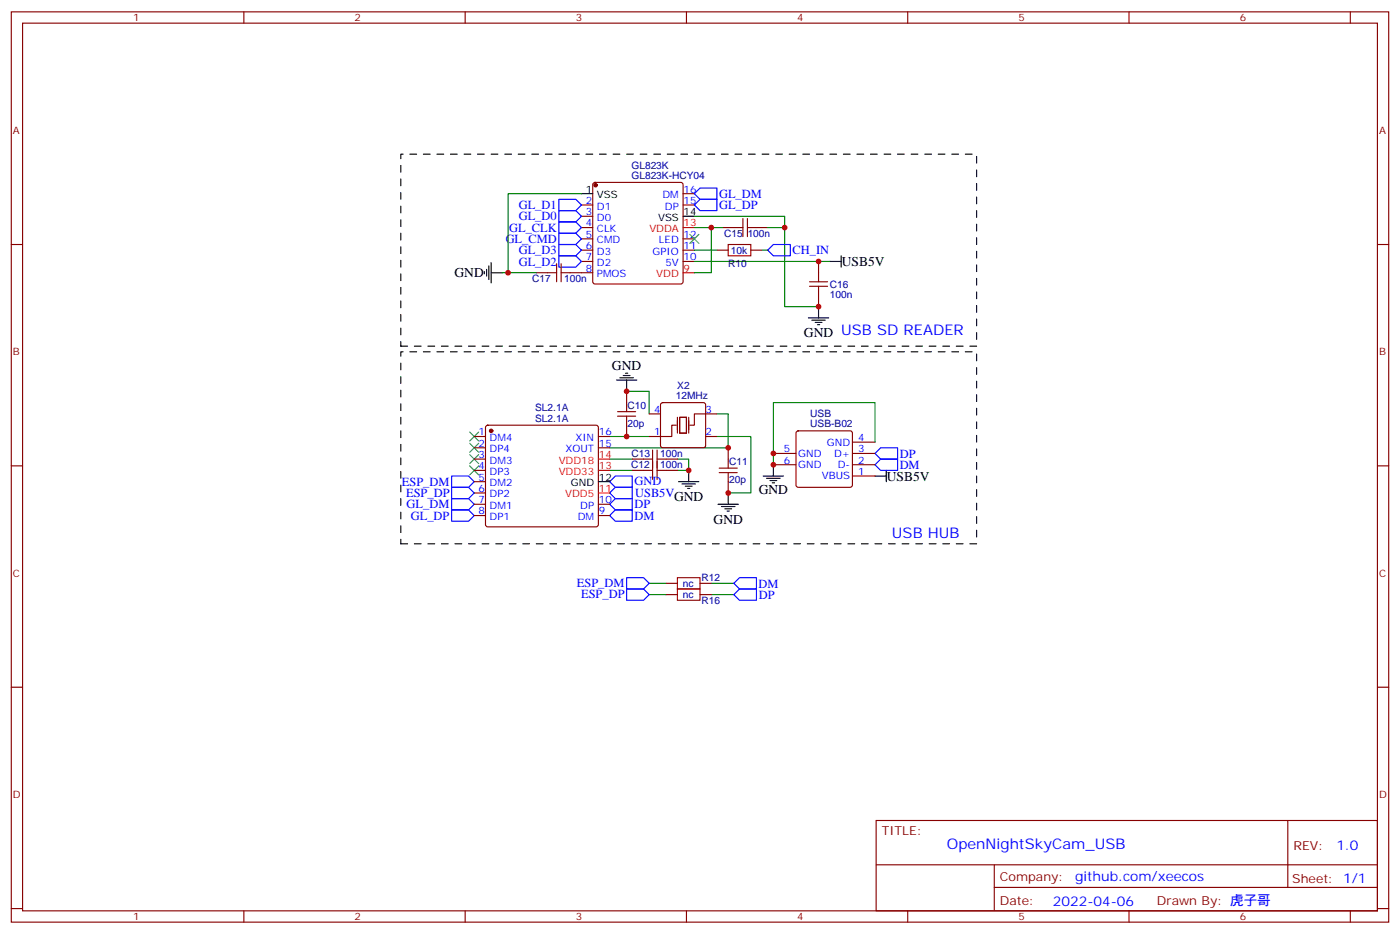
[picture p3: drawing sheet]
<svg xmlns="http://www.w3.org/2000/svg" width="437mm" height="292mm" viewBox="0 0 437 292" stroke-linecap="round" stroke-linejoin="round" font-family="sans-serif">
<g fill="none" stroke="#870000" stroke-width=".35">
<path d="M3.5 3.7h430.4v284.3h-430.4zM7.1 7.2h423.3v277.3h-423.3zM76.2 3.7v3.5M145.3 3.7v3.5M214.5 3.7v3.5M283.6 3.7v3.5M352.8 3.7v3.5M421.9 3.7v3.5M185.4 57.2l.5-.2h26.8l.5 .2 .2 .5v30.3l-.2 .5-.5 .2h-26.8l-.5-.2-.2-.5v-30.3zM3.5 76.4h3.6M181.7 64h3.5M181.7 67.6h3.5"/>
<path d="M181.7 71.1h3.5M181.7 74.6h3.5M181.7 78.1h3.5M213.4 64h3.6M213.4 74.6h3.6M213.4 78.1h3.6M213.4 60.5h3.6M224 78.1h3.5M225.8 71.1h6.3M232.1 68.3v5.6M233.5 71.1h6.4M233.5 68.3v5.6"/>
<path d="M234.6 78.1h3.5M430.4 76.4h3.5M167.6 85.2h6.3M173.9 82.4v5.6M175.3 85.2h9.9M175.3 82.4v5.6M181.7 81.7h3.5M213.4 81.7h3.6M252.9 88h5.7M252.9 89.4h5.7M255.8 81.7v6.3M255.8 89.4v6.4"/>
<path d="M148.2 136.3h3.5M148.2 139.9h3.5M151.9 133l.5-.2h33.9l.5 .2 .2 .5v30.4l-.3 .5-.4 .2h-33.9l-.5-.3-.2-.4v-30.4zM187 136.3h3.5M187 139.9h3.5M193 130h5.6M193 128.6h5.6M195.8 122.2v6.4M195.8 130v6.3M202.8 129.3h3.6M206.6 126l.5-.2h12.7l.5 .2 .2 .5v12.7l-.2 .5-.5 .2h-12.7l-.5-.3-.2-.4v-12.7zM211.3 132.8h-1.4v3.5h-7.1"/>
<path d="M211.7 130.4v4.9M212.4 130.4h2.1v4.9h-2.1zM215.2 130.4v4.9M220.5 136.3h3.5M224 129.3h-7v3.5h-1.5M227.5 139.9v6.3M248.9 134.8l.5-.2h16.2l.5 .2 .2 .5v16.2l-.2 .5-.5 .2h-16.2l-.5-.2-.2-.5v-16.2zM266.3 138.1h7.1M3.5 145.5h3.6M148.2 143.4h3.5M148.2 146.9h3.5M148.2 150.5h3.5"/>
<path d="M148.2 154h3.5M148.2 157.5h3.5M187 157.5h3.5M197.6 143.4h6.3M197.6 146.9h6.3M203.9 140.6v9.2M205.3 143.4h6.4M205.3 140.6v9.2M205.3 146.9h6.4M224.7 147.6h5.7M224.7 146.2h5.7M227.5 147.6v6.4"/>
<path d="M241.7 141.6h7M241.7 145.2h7M266.3 141.6h7.1M266.3 148.7h7.1M266.3 145.2h7.1M430.4 145.5h3.5M148.2 161h3.5M187 161h3.5M208.1 185.7h3.6M208.1 182.2h3.6M218.7 185.7h3.5M218.7 182.2h3.5"/>
<path d="M3.5 214.7h3.6M430.4 214.7h3.5M273.8 256.3h156.6v28.2h-156.6zM402.4 256.3v20.9M273.8 270.1h156.5M310.7 277.2h119.6M310.7 270.1v14.2M3.5 283.8h3.6M76.2 284.5v3.5M145.3 284.5v3.5M214.5 284.5v3.5M283.6 284.5v3.5"/>
<path d="M352.8 284.5v3.5M421.9 284.5v3.5M430.4 283.8h3.5"/>
</g>
<g fill="none" stroke="#000" stroke-width=".35">
<path d="M181.7 60.5h3.5M213.4 67.6h3.6M262.8 79.9v3.5M151.3 84.8v.7M152 84.1v2.2M152.8 83.1v4.2M153.5 85.2h3.5M153.5 82v6.4M252.6 99.3h6.3M255.8 95.8v3.5M259.3 81.7h3.5M192.6 118.7h6.4"/>
<path d="M193.7 118h4.2M194.7 117.3h2.1M195.4 116.6h.7M195.8 118.7v3.5M253.6 100h4.3M254.7 100.7h2.1M255.4 101.4h.7M187 150.5h3.5M212 150.5h6.4M213.1 151.2h4.2M214.1 151.9h2.2M214.8 152.6h.7"/>
<path d="M215.2 146.9v3.6M224.4 157.5h6.3M225.4 158.2h4.3M226.5 158.9h2.1M227.2 159.6h.7M227.5 154v3.5M238.5 148.7h6.3M239.5 149.4h4.3M240.6 150.1h2.1M241.3 150.8h.7M241.7 145.2v3.5M273.4 148.7h3.5"/>
<path d="M276.9 146.9v3.6"/>
</g>
<g fill="none" stroke="#00f" stroke-width=".35">
<path d="M174.6 65.8h5.3l1.8 1.8-1.8 1.7h-5.3zM174.6 69.3h5.3l1.8 1.8-1.8 1.7h-5.3zM174.6 76.4h5.3l1.8 1.7-1.8 1.8h-5.3zM174.6 72.8h5.3l1.8 1.8-1.8 1.8h-5.3zM174.6 79.9h5.3l1.8 1.8-1.8 1.7h-5.3zM174.6 62.3h5.3l1.8 1.7-1.8 1.8h-5.3zM217 64l1.7-1.7h5.3v3.5h-5.3zM217 60.5l1.7-1.8h5.3v3.6h-5.3zM239.9 78.1l1.8-1.7h5.2v3.5h-5.2zM275.2 139.9h5.3v3.5h-5.3l-1.8-1.8zM141.1 148.7h5.3l1.8 1.8-1.8 1.7h-5.3zM141.1 152.2h5.3l1.8 1.8-1.8 1.8h-5.3z"/>
<path d="M141.1 155.8h5.3l1.8 1.7-1.8 1.8h-5.3zM141.1 159.3h5.3l1.8 1.7-1.8 1.8h-5.3zM190.5 154l1.8-1.8h5.3v3.6h-5.3zM190.5 150.5l1.8-1.8h5.3v3.5h-5.3zM190.5 157.5l1.8-1.7h5.3v3.5h-5.3zM273.4 145.2l1.8-1.8h5.3v3.5h-5.3zM190.5 161l1.8-1.7h5.3v3.5h-5.3zM195.8 180.4h5.3l1.7 1.8-1.7 1.8h-5.3zM195.8 184h5.3l1.7 1.7-1.7 1.8h-5.3zM231.1 180.4h5.3v3.6h-5.3l-1.8-1.8zM231.1 184h5.3v3.5h-5.3l-1.8-1.8z"/>
</g>
<g fill="none" stroke="#008700" stroke-width=".35">
<path d="M181.7 60.5h-23v24.7M217 67.6h28.2v28.2h10.6M217 78.1h7M217 71.1h8.8M222.2 71.1v14.1h-5.2M238.1 78.1h1.8M239.9 71.1h5.3M157 85.2h10.6M217 81.7h42.3M190.5 136.3h12.3M195.8 122.2h7v7.1M224 136.3h10.6v17.7h-7.1"/>
<path d="M224 129.3h3.5v10.6h-37M273.4 138.1v-12.3h-31.7v19.4M190.5 143.4h7.1M190.5 146.9h7.1M211.7 143.4h3.5v3.5h-3.5M202.8 182.2h5.3M202.8 185.7h5.3M222.2 182.2h7.1M222.2 185.7h7.1"/>
</g>
<g fill="#870000" stroke="#870000" stroke-width=".35">
<circle cx="186.1" cy="57.9" r=".53"/>
<circle cx="153.5" cy="134.6" r=".53"/>
</g>
<path d="M213.4 71.1h3.6M213.4 85.2h3.6M187 154h3.5M187 146.9h3.5M187 143.4h3.5" fill="none" stroke="#f00" stroke-width=".35"/>
<path d="M215.5 73.2l2.9 2.8M218.4 73.2l-2.9 2.8M146.8 134.9l2.8 2.9M146.8 138.5l2.8 2.8M149.6 134.9l-2.8 2.9M149.6 138.5l-2.8 2.8M146.8 142l2.8 2.8M146.8 145.5l2.8 2.8M149.6 142l-2.8 2.8M149.6 145.5l-2.8 2.8" fill="none" stroke="#3c3" stroke-width=".35"/>
<path d="M125.2 48.2h180v59.9h-180zM125.2 109.9h180v60h-180z" fill="none" stroke="#000" stroke-width=".35" stroke-dasharray="2.1 2.1"/>
<path d="M227.5 76.4h7.1v3.5h-7.1zM211.7 184h7v3.5h-7zM211.7 180.4h7v3.6h-7z" fill="none" stroke="#a10000" stroke-width=".35"/>
<g fill="#c00">
<circle cx="241.7" cy="145.2" r=".88"/>
<circle cx="241.7" cy="141.6" r=".88"/>
<circle cx="215.2" cy="146.9" r=".88"/>
<circle cx="227.5" cy="154" r=".88"/>
<circle cx="195.8" cy="122.2" r=".88"/>
<circle cx="227.5" cy="139.9" r=".88"/>
<circle cx="195.8" cy="136.3" r=".88"/>
<circle cx="255.8" cy="81.7" r=".88"/>
<circle cx="255.8" cy="95.8" r=".88"/>
<circle cx="245.2" cy="71.1" r=".88"/>
<circle cx="222.3" cy="71.1" r=".88"/>
<circle cx="158.8" cy="85.2" r=".88"/>
</g>
<g font-size="4.6" fill="#00f">
<text x="278.7" y="168.1">USB HUB</text>
<text x="295.8" y="265.3">OpenNightSkyCam_USB</text>
</g>
<g font-size="4.2">
<text x="263" y="83.1">USB5V</text>
<text x="142" y="86.6">GND</text>
<text x="251.2" y="105.4">GND USB SD READER</text>
<text x="191.2" y="115.5">GND</text>
<text x="237.1" y="154.3">GND</text>
<text x="277.1" y="150.1">USB5V</text>
<text x="210.6" y="156.5">GND</text>
<text x="223" y="163.6">GND</text>
</g>
<g font-size="4.2" fill="#00f">
<text x="417.6" y="265.6">1.0</text>
<text x="335.9" y="275.1">github.com/xeecos</text>
<text x="329" y="282.9">2022-04-06</text>
</g>
<g font-size="3.9" fill="#00f">
<text x="162.1" y="65.3">GL_D1</text>
<text x="224.7" y="61.9">GL_DM</text>
<text x="224.7" y="65.4">GL_DP</text>
<text x="162.1" y="68.8">GL_D0</text>
<text x="158" y="75.9">GL_CMD</text>
<text x="159.1" y="72.4">GL_CLK</text>
<text x="162.1" y="79.4">GL_D3</text>
<text x="162.1" y="82.9">GL_D2</text>
<text x="247.7" y="79.4">CH_IN</text>
<text x="281.2" y="143">DP</text>
<text x="281.1" y="146.5">DM</text>
<text x="125.6" y="151.7">ESP_DM</text>
<text x="126.9" y="155.2">ESP_DP</text>
<text x="198.3" y="151.6">GND</text>
<text x="198.5" y="155.3">USB5V</text>
<text x="127.1" y="158.8">GL_DM</text>
<text x="198.3" y="158.8">DP</text>
<text x="128.4" y="162.3">GL_DP</text>
<text x="198.3" y="162.3">DM</text>
<text x="180.3" y="183.4">ESP_DM</text>
<text x="237" y="183.7">DM</text>
<text x="181.6" y="186.9">ESP_DP</text>
<text x="237.1" y="187.2">DP</text>
</g>
<g font-size="3.9" fill="#800">
<text x="275.5" y="260.9">TITLE:</text>
<text x="404.1" y="265.6">REV:</text>
<text x="312.4" y="275.1">Company:</text>
<text x="403.8" y="275.7">Sheet: 1/1</text>
<text x="312.4" y="282.8">Date:</text>
<text x="361.5" y="282.8">Drawn By: 虎子哥</text>
</g>
<g font-size="3.2" fill="#800">
<text x="41.6" y="6.7">1</text>
<text x="110.8" y="6.7">2</text>
<text x="179.9" y="6.7">3</text>
<text x="249.1" y="6.7">4</text>
<text x="318.2" y="6.7">5</text>
<text x="387.3" y="6.7">6</text>
<text x="4.1" y="41.8">A</text>
<text x="430.9" y="41.8">A</text>
<text x="4.1" y="110.9">B</text>
<text x="430.9" y="110.9">B</text>
<text x="4.1" y="180.1">C</text>
<text x="430.9" y="180.1">C</text>
<text x="4.1" y="249.2">D</text>
<text x="430.9" y="249.2">D</text>
<text x="41.6" y="287.5">1</text>
<text x="110.8" y="287.5">2</text>
<text x="179.9" y="287.5">3</text>
<text x="249.1" y="287.5">4</text>
<text x="318.2" y="287.5">5</text>
<text x="387.3" y="287.5">6</text>
</g>
<g font-size="3.2" fill="#000080">
<text x="197.3" y="52.8">GL823K</text>
<text x="197.3" y="55.9">GL823K-HCY04</text>
<text x="226.3" y="74">C15</text>
<text x="233.6" y="74">100n</text>
<text x="227.5" y="83.4">R10</text>
<text x="228.4" y="79.3">10k</text>
<text x="166.3" y="88.1">C17</text>
<text x="176.3" y="88.1">100n</text>
<text x="259.3" y="89.9">C16</text>
<text x="259.3" y="93.1">100n</text>
<text x="211.2" y="124.6">12MHz</text>
<text x="211.6" y="121.6">X2</text>
<text x="167.2" y="131.8">SL2.1A</text>
<text x="167.2" y="128.5">SL2.1A</text>
<text x="196.1" y="127.6">C10</text>
<text x="253.2" y="130.4">USB</text>
<text x="196.1" y="133.3">20p</text>
<text x="253.2" y="133.5">USB-B02</text>
<text x="197.4" y="142.8">C13</text>
<text x="206.2" y="142.8">100n</text>
<text x="197.2" y="146.2">C12</text>
<text x="206.2" y="146.3">100n</text>
<text x="227.8" y="145.3">C11</text>
<text x="227.8" y="150.9">20p</text>
<text x="213.4" y="183.4">nc</text>
<text x="219.2" y="181.6">R12</text>
<text x="213.4" y="186.9">nc</text>
<text x="219.2" y="188.7">R16</text>
</g>
<g font-size="3.2">
<text x="183" y="60.1">1</text>
<text x="186.5" y="61.9">VSS</text>
<text x="205.6" y="69">VSS</text>
<text x="213.6" y="67.2">14</text>
<text x="178.4" y="151.9">GND</text>
<text x="187.1" y="150.1">12</text>
</g>
<g font-size="3.2" fill="#00f">
<text x="183" y="63.7">2</text>
<text x="186.5" y="65.4">D1</text>
<text x="207" y="61.9">DM</text>
<text x="207.8" y="65.4">DP</text>
<text x="213.6" y="63.7">15</text>
<text x="213.6" y="60.1">16</text>
<text x="183" y="67.2">3</text>
<text x="183" y="70.7">4</text>
<text x="186.5" y="69">D0</text>
<text x="183" y="74.3">5</text>
<text x="183" y="77.8">6</text>
<text x="186.5" y="72.5">CLK</text>
<text x="186.5" y="76">CMD</text>
<text x="205.9" y="76">LED</text>
<text x="213.6" y="77.8">11</text>
<text x="213.6" y="74.3">12</text>
<text x="183" y="81.3">7</text>
<text x="186.5" y="79.6">D3</text>
<text x="186.5" y="83.1">D2</text>
<text x="203.9" y="79.6">GPIO</text>
<text x="207.9" y="83.1">5V</text>
<text x="213.6" y="81.3">10</text>
<text x="183" y="84.8">8</text>
<text x="186.5" y="86.6">PMOS</text>
<text x="204.4" y="128.9">4</text>
<text x="220.5" y="128.9">3</text>
<text x="149.5" y="136">1</text>
<text x="153" y="137.8">DM4</text>
<text x="179.8" y="137.8">XIN</text>
<text x="187.1" y="136">16</text>
<text x="204.4" y="136">1</text>
<text x="220.5" y="136">2</text>
<text x="268.1" y="137.8">4</text>
<text x="149.5" y="139.5">2</text>
<text x="149.5" y="143.1">3</text>
<text x="153" y="141.3">DP4</text>
<text x="176.7" y="141.3">XOUT</text>
<text x="187.1" y="139.5">15</text>
<text x="244.9" y="141.3">5</text>
<text x="249.4" y="142.7">GND</text>
<text x="258.4" y="139.2">GND</text>
<text x="260.6" y="142.7">D+</text>
<text x="268.1" y="141.3">3</text>
<text x="149.5" y="146.6">4</text>
<text x="153" y="144.8">DM3</text>
<text x="153" y="148.3">DP3</text>
<text x="244.9" y="144.8">6</text>
<text x="249.4" y="146.2">GND</text>
<text x="256.8" y="149.8">VBUS</text>
<text x="261.8" y="146.2">D-</text>
<text x="268.1" y="148.3">1</text>
<text x="268.1" y="144.8">2</text>
<text x="149.5" y="150.1">5</text>
<text x="149.5" y="153.6">6</text>
<text x="153" y="151.9">DM2</text>
<text x="153" y="155.4">DP2</text>
<text x="149.5" y="157.2">7</text>
<text x="149.5" y="160.7">8</text>
<text x="153" y="158.9">DM1</text>
<text x="181.3" y="158.9">DP</text>
<text x="187.1" y="160.7">9</text>
<text x="187.1" y="157.2">10</text>
<text x="153" y="162.5">DP1</text>
<text x="180.5" y="162.5">DM</text>
</g>
<g font-size="3.2" fill="#f00">
<text x="213.6" y="70.7">13</text>
<text x="202.9" y="72.5">VDDA</text>
<text x="205.1" y="86.6">VDD</text>
<text x="213.6" y="84.8">9</text>
<text x="187.1" y="143.1">14</text>
<text x="174.6" y="148.3">VDD33</text>
<text x="174.6" y="144.8">VDD18</text>
<text x="187.1" y="146.6">13</text>
<text x="176.6" y="155.4">VDD5</text>
<text x="187.1" y="153.6">11</text>
</g>
</svg>
